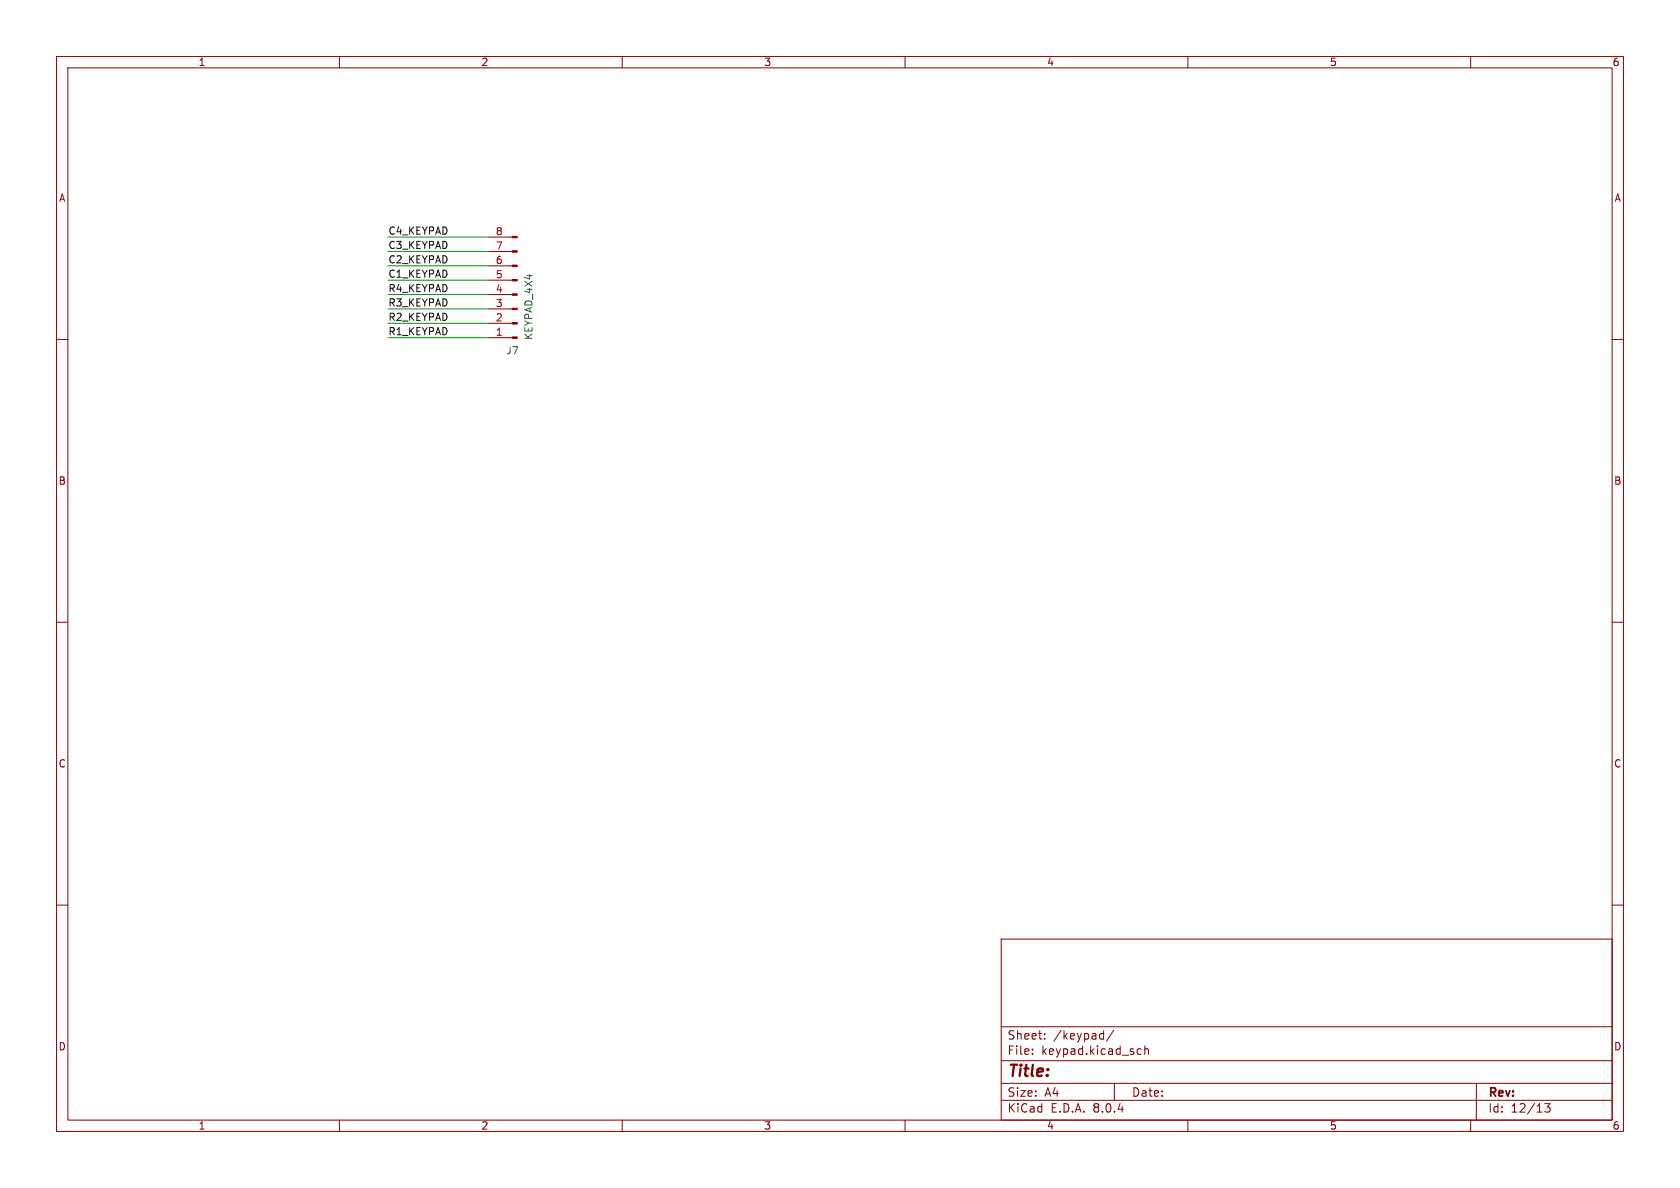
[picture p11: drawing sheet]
<svg xmlns="http://www.w3.org/2000/svg" width="297mm" height="210mm" viewBox="0 0 297 210" stroke-linecap="round" stroke-linejoin="round" font-family="sans-serif">
<g fill="none" stroke="#840000" stroke-width=".18">
<path d="M10 10h277v190h-277zM12 12h273v186h-273zM60 10v2M110 10v2M160 10v2M210 10v2M260 10v2M10 60h2M86.4 41.9h4.2M86.4 44.5h4.2M86.4 47h4.2M86.4 49.5h4.2"/>
<path d="M86.4 52.1h4.2M86.4 54.6h4.2M86.4 57.2h4.2M86.4 59.7h4.2M285 60h2M10 110h2M285 110h2M10 160h2M285 160h2M177 166h108v32h-108zM60 198v2M110 198v2"/>
<path d="M160 198v2M177 194.5h108M177 191.5h108M177 187.5h108M177 181.5h108M182.5 186.3v.1M182.5 185.5v.1M184.7 183.6v.1M184.7 182.8v.1M194.7 182.7l.4 .1M195.1 182.2v1.5M195.1 183.6l-.4 .1"/>
<path d="M196.9 182.1l-1.3 2M197 191.5v3M201.2 186.3h.5M201.2 185.5h.5M202.4 185.5l.2-.1 .4 .1v.9M202.4 184.9v1.5M210 198v2M260 198v2M261 191.5v6.5M273.1 195.1h.9l-.5 .6 .5 .1v.7l-.3 .1h-.4l-.2-.1"/>
</g>
<g fill="#840000" stroke="#840000" stroke-width=".18">
<path d="M90.6 41.8h.8v.2h-.8z"/>
<path d="M90.6 44.3h.8v.3h-.8z"/>
<path d="M90.6 46.9h.8v.2h-.8z"/>
<path d="M90.6 49.4h.8v.3h-.8z"/>
<path d="M90.6 51.9h.8v.3h-.8z"/>
<path d="M90.6 54.5h.8v.2h-.8z"/>
<path d="M90.6 57h.8v.3h-.8z"/>
<path d="M90.6 59.6h.8v.2h-.8z"/>
</g>
<path d="M68.6 54.6h17.8M68.6 59.7h17.8M68.6 47h17.8M68.6 57.2h17.8M68.6 49.5h17.8M68.6 52.1h17.8M68.6 44.5h17.8M68.6 41.9h17.8" fill="none" stroke="#009600" stroke-width=".18"/>
<text font-size="2.8" fill="#840000" x="178" y="190.9">Title:</text>
<g font-size="2.1" fill="#840000">
<text x="178" y="184">Sheet:</text>
<text x="186.2" y="184">/keypad/</text>
<text x="178" y="186.7">File:</text>
<text x="184.1" y="186.7">keypad.kicad_sch</text>
<text x="178" y="196.9">KiCad</text>
<text x="178" y="194.1">Size:</text>
<text x="184.7" y="194.1">A4</text>
<text x="185.7" y="196.9">E.D.A.</text>
<text x="193.3" y="196.9">8.0.4</text>
<text x="200" y="194.1">Date:</text>
<text x="263" y="194.3">Rev:</text>
<text x="263" y="196.9">Id:</text>
<text x="267.1" y="196.9">12/13</text>
</g>
<g font-size="1.8" fill="#840000">
<text x="35" y="11.9">1</text>
<text x="85" y="11.9">2</text>
<text x="135" y="11.9">3</text>
<text x="185" y="11.9">4</text>
<text x="235" y="11.9">5</text>
<text x="285" y="11.9">6</text>
<text x="10.3" y="35.9">A</text>
<text x="285.3" y="35.9">A</text>
<text x="10.3" y="85.9">B</text>
<text x="285.3" y="85.9">B</text>
<text x="10.3" y="135.9">C</text>
<text x="285.3" y="135.9">C</text>
<text x="10.3" y="185.9">D</text>
<text x="285.3" y="185.9">D</text>
<text x="35" y="199.9">1</text>
<text x="85" y="199.9">2</text>
<text x="135" y="199.9">3</text>
<text x="185" y="199.9">4</text>
<text x="235" y="199.9">5</text>
<text x="285" y="199.9">6</text>
</g>
<g font-size="1.8" fill="#0f0f0f">
<text x="68.6" y="41.6">C4_KEYPAD</text>
<text x="68.6" y="46.6">C2_KEYPAD</text>
<text x="68.6" y="44.1">C3_KEYPAD</text>
<text x="68.6" y="49.2">C1_KEYPAD</text>
<text x="68.6" y="51.7">R4_KEYPAD</text>
<text x="68.6" y="59.3">R1_KEYPAD</text>
<text x="68.6" y="54.3">R3_KEYPAD</text>
<text x="68.6" y="56.8">R2_KEYPAD</text>
</g>
<g font-size="1.8" fill="#a90000">
<text x="87.6" y="41.7">8</text>
<text x="87.6" y="46.7">6</text>
<text x="87.6" y="44.2">7</text>
<text x="87.6" y="51.8">4</text>
<text x="87.6" y="49.3">5</text>
<text x="87.6" y="59.4">1</text>
<text x="87.6" y="56.9">2</text>
<text x="87.6" y="54.4">3</text>
</g>
<g font-size="1.8" fill="#006464">
<text x="89.4" y="62.8">J7</text>
<text x="94.3" y="60.2" transform="rotate(-90 94.3 60.2)">KEYPAD_4X4</text>
</g>
</svg>
